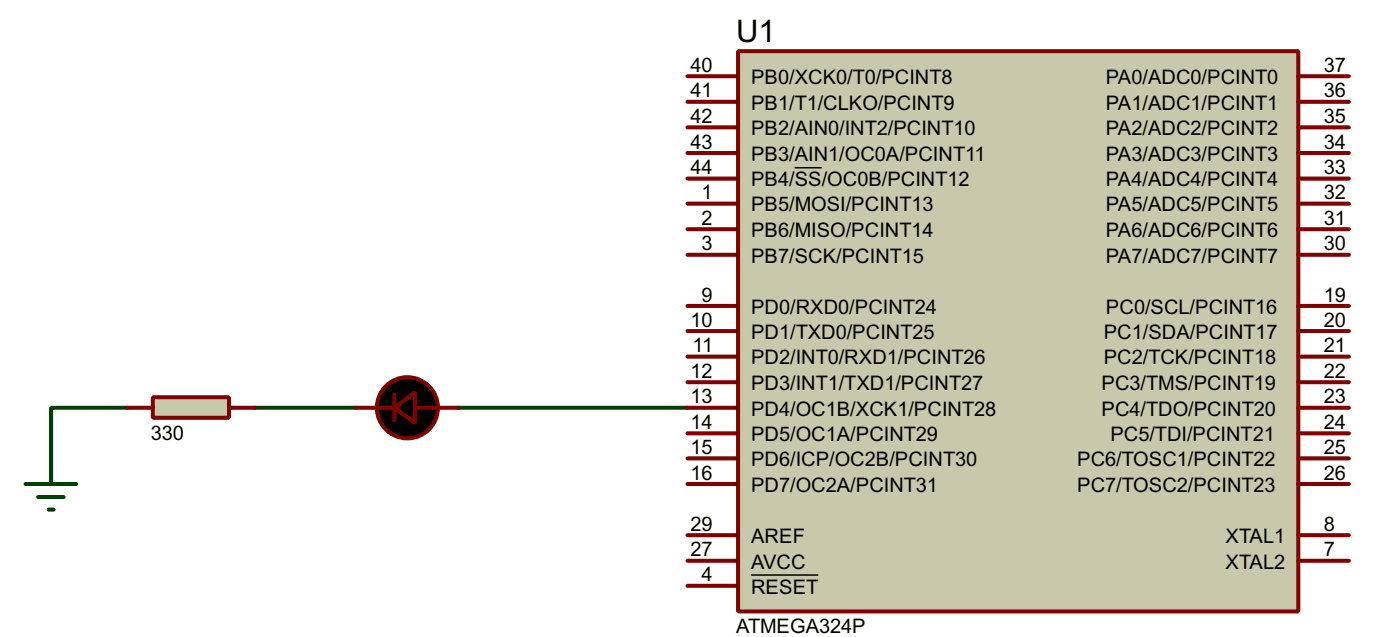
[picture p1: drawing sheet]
<svg xmlns="http://www.w3.org/2000/svg" width="140mm" height="63mm" viewBox="0 0 140 63" stroke-linecap="round" stroke-linejoin="round" font-family="sans-serif">
<path d="M12.7 40.7h-7.6v5M25.4 40.7h10.2M45.7 40.7h22.9" fill="none" stroke="#004000" stroke-width=".4"/>
<path d="M73.7 5.1h55.9v55.9h-55.9z" fill="#c8c8aa" stroke="#800000" stroke-width=".4"/>
<g fill="none" stroke="#800000" stroke-width=".4">
<path d="M68.6 17.8h5.1M68.6 15.3h5.1M68.6 12.7h5.1M68.6 10.2h5.1M68.6 7.6h5.1M129.6 17.8h5M129.6 15.3h5M129.6 12.7h5M129.6 10.2h5M129.6 7.6h5M39.4 39.4v2.5M68.6 38.1h5.1"/>
<path d="M68.6 35.6h5.1M68.6 33h5.1M68.6 30.5h5.1M68.6 22.9h5.1M68.6 20.3h5.1M68.6 25.4h5.1M129.6 38.1h5M129.6 35.6h5M129.6 33h5M129.6 30.5h5M129.6 22.9h5M129.6 20.3h5"/>
<path d="M129.6 25.4h5M35.6 40.7h3.8M41.4 40.7h4.3M68.6 45.7h5.1M68.6 43.2h5.1M68.6 40.7h5.1M68.6 55.9h5.1M68.6 53.4h5.1M68.6 48.3h5.1M68.6 58.4h5.1M129.6 45.7h5M129.6 43.2h5"/>
<path d="M129.6 40.7h5M129.6 55.9h5M129.6 53.4h5M129.6 48.3h5"/>
</g>
<path d="M79.3 16.7h2.7M75 57.3h6.7" fill="none" stroke="#000" stroke-width=".15"/>
<g fill="#000" stroke="#800000" stroke-width=".4">
<path d="M39.4 40.7l2-1.6v3.1z"/>
<circle cx="40.6" cy="40.7" r="3.1"/>
</g>
<path d="M15.3 39.6h7.6v2.1h-7.6z" fill="#c8c8aa" stroke="#800000" stroke-width=".4"/>
<path d="M12.7 40.7h2.6M22.9 40.7h2.5" fill="none" stroke="#800000" stroke-width=".4"/>
<path d="M2.6 48.3h5M3.8 49.6h2.6M4.9 50.8h.5M5.1 45.7v2.6" fill="none" stroke="#004000" stroke-width=".4"/>
<text font-size="3.1" x="73.5" y="4.2">U1</text>
<g font-size="2">
<text x="68.9" y="9.7">41</text>
<text x="68.9" y="7.2">40</text>
<text x="75" y="10.9">PB1/T1/CLKO/PCINT9</text>
<text x="75" y="8.4">PB0/XCK0/T0/PCINT8</text>
<text x="110.4" y="10.9">PA1/ADC1/PCINT1</text>
<text x="110.4" y="8.4">PA0/ADC0/PCINT0</text>
<text x="132.1" y="9.7">36</text>
<text x="132.1" y="7.2">37</text>
<text x="68.9" y="17.4">44</text>
<text x="68.9" y="14.8">43</text>
<text x="68.9" y="12.3">42</text>
<text x="75" y="16">PB3/AIN1/OC0A/PCINT11</text>
<text x="75" y="13.5">PB2/AIN0/INT2/PCINT10</text>
<text x="110.4" y="16">PA3/ADC3/PCINT3</text>
<text x="110.4" y="13.5">PA2/ADC2/PCINT2</text>
<text x="132.1" y="17.4">33</text>
<text x="132.1" y="14.8">34</text>
<text x="132.1" y="12.3">35</text>
<text x="70" y="22.4">2</text>
<text x="70" y="19.9">1</text>
<text x="75" y="23.6">PB6/MISO/PCINT14</text>
<text x="75" y="21.1">PB5/MOSI/PCINT13</text>
<text x="75" y="18.6">PB4/SS/OC0B/PCINT12</text>
<text x="110.4" y="23.6">PA6/ADC6/PCINT6</text>
<text x="110.4" y="21.1">PA5/ADC5/PCINT5</text>
<text x="110.4" y="18.6">PA4/ADC4/PCINT4</text>
<text x="132.1" y="22.4">31</text>
<text x="132.1" y="19.9">32</text>
<text x="70" y="25">3</text>
<text x="75" y="26.2">PB7/SCK/PCINT15</text>
<text x="110.4" y="26.2">PA7/ADC7/PCINT7</text>
<text x="132.1" y="25">30</text>
<text x="68.9" y="32.6">10</text>
<text x="69.1" y="35.1">11</text>
<text x="70" y="30.1">9</text>
<text x="75" y="33.8">PD1/TXD0/PCINT25</text>
<text x="75" y="31.3">PD0/RXD0/PCINT24</text>
<text x="110.1" y="33.8">PC1/SDA/PCINT17</text>
<text x="110.4" y="31.3">PC0/SCL/PCINT16</text>
<text x="132.1" y="35.1">21</text>
<text x="132.1" y="32.6">20</text>
<text x="132.1" y="30.1">19</text>
<text x="68.9" y="40.2">13</text>
<text x="68.9" y="37.7">12</text>
<text x="75" y="41.4">PD4/OC1B/XCK1/PCINT28</text>
<text x="75" y="38.9">PD3/INT1/TXD1/PCINT27</text>
<text x="75" y="36.3">PD2/INT0/RXD1/PCINT26</text>
<text x="109.9" y="41.4">PC4/TDO/PCINT20</text>
<text x="109.9" y="38.9">PC3/TMS/PCINT19</text>
<text x="110.1" y="36.3">PC2/TCK/PCINT18</text>
<text x="132.1" y="40.2">23</text>
<text x="132.1" y="37.7">22</text>
<text x="15.1" y="43.8">330</text>
<text x="68.9" y="45.3">15</text>
<text x="68.9" y="42.8">14</text>
<text x="68.9" y="47.8">16</text>
<text x="75" y="46.5">PD6/ICP/OC2B/PCINT30</text>
<text x="75" y="44">PD5/OC1A/PCINT29</text>
<text x="107.5" y="46.5">PC6/TOSC1/PCINT22</text>
<text x="110.8" y="44">PC5/TDI/PCINT21</text>
<text x="132.1" y="45.3">25</text>
<text x="132.1" y="42.8">24</text>
<text x="132.1" y="47.8">26</text>
<text x="68.9" y="52.9">29</text>
<text x="75" y="49">PD7/OC2A/PCINT31</text>
<text x="107.5" y="49">PC7/TOSC2/PCINT23</text>
<text x="132.1" y="52.9">8</text>
<text x="68.9" y="55.5">27</text>
<text x="70" y="58">4</text>
<text x="75" y="56.7">AVCC</text>
<text x="75" y="54.1">AREF</text>
<text x="75" y="59.2">RESET</text>
<text x="122.3" y="54.1">XTAL1</text>
<text x="122.3" y="56.7">XTAL2</text>
<text x="132.1" y="55.5">7</text>
<text x="73.5" y="63.1">ATMEGA324P</text>
</g>
</svg>
